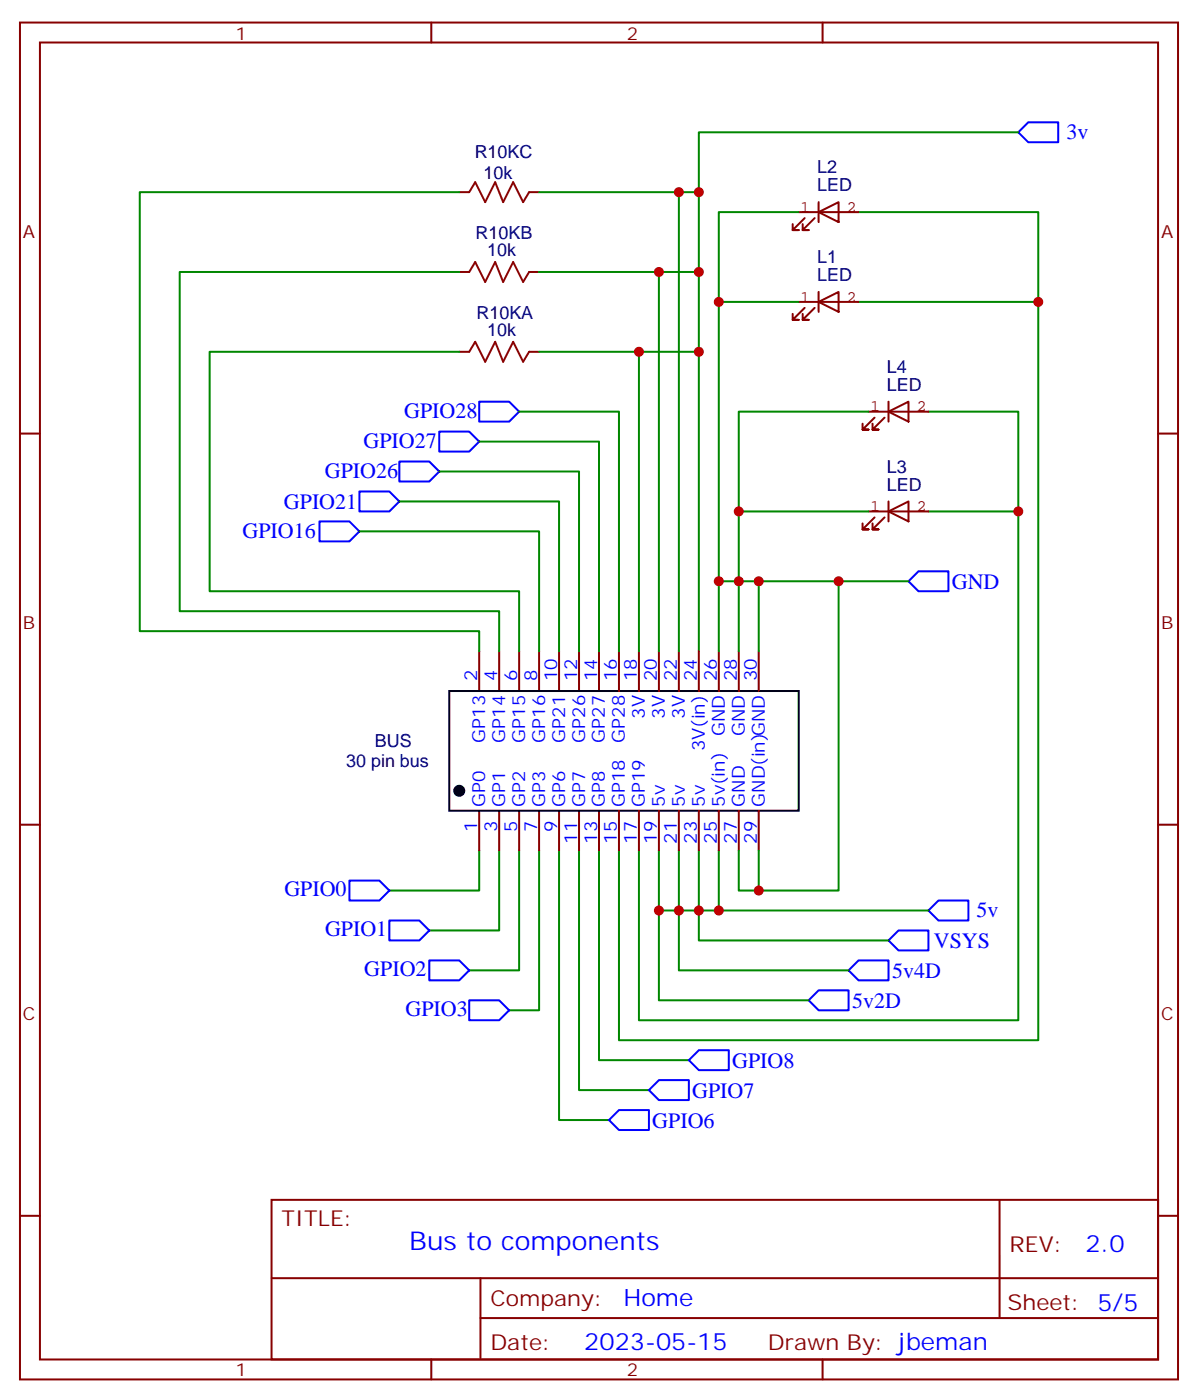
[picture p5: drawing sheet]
<svg xmlns="http://www.w3.org/2000/svg" width="212mm" height="248mm" viewBox="0 0 212 248" stroke-linecap="round" stroke-linejoin="round" font-family="sans-serif">
<g fill="none" stroke="#870000" stroke-width=".35">
<path d="M3.5 4h204.6v239.9h-204.6zM7.1 7.5h197.5v232.8h-197.5zM76.2 4v3.5M145.3 4v3.5M81.1 34h1.8M93.5 34h1.7M81.1 48.1h1.8M93.5 48.1h1.7M3.5 76.7h3.6M81.1 62.2h1.8M93.5 62.2h1.7M204.6 76.7h3.5"/>
<path d="M84.7 115.1v7.1M88.2 115.1v7.1M91.7 115.1v7.1M95.2 115.1v7.1M98.8 115.1v7.1M102.3 115.1v7.1M105.8 115.1v7.1M109.4 115.1v7.1M112.9 115.1v7.1M116.4 115.1v7.1M119.9 115.1v7.1M123.5 115.1v7.1"/>
<path d="M127 115.1v7.1M130.5 115.1v7.1M134.1 115.1v7.1M3.5 145.8h3.6M84.7 143.3v7.1M88.2 143.3v7.1M91.7 143.3v7.1M95.2 143.3v7.1M98.8 143.3v7.1M102.3 143.3v7.1M105.8 143.3v7.1M109.4 143.3v7.1"/>
<path d="M112.9 143.3v7.1M116.4 143.3v7.1M119.9 143.3v7.1M123.5 143.3v7.1M127 143.3v7.1M130.5 143.3v7.1M134.1 143.3v7.1M204.6 145.8h3.5M3.5 214.9h3.6M48 212.1h156.6v28.2h-156.6zM176.6 212.1v20.9M204.6 214.9h3.5"/>
<path d="M48 226h156.5M84.9 233h119.6M84.9 226v14.1M76.2 240.3v3.6M145.3 240.3v3.6"/>
</g>
<g fill="none" stroke="#00f" stroke-width=".35">
<path d="M179.9 23.4l1.8-1.8h5.3v3.6h-5.3zM77.6 76.3h5.3l1.8 1.8-1.8 1.7h-5.3zM84.7 71h5.3l1.7 1.8-1.7 1.7h-5.3zM56.4 92.2h5.3l1.8 1.7-1.8 1.8h-5.3zM63.5 86.9h5.3l1.8 1.8-1.8 1.7h-5.3zM70.6 81.6h5.2l1.8 1.8-1.8 1.7h-5.2zM160.5 102.8l1.8-1.8h5.3v3.5h-5.3zM61.7 155.7h5.3l1.8 1.7-1.8 1.8h-5.3zM68.8 162.7h5.3l1.7 1.8-1.7 1.8h-5.3zM75.8 169.8h5.3l1.8 1.8-1.8 1.7h-5.3zM82.9 176.8h5.3l1.8 1.8-1.8 1.8h-5.3zM142.9 176.8l1.7-1.7h5.3v3.5h-5.3z"/>
<path d="M151.7 169.8h5.3v3.5h-5.3l-1.8-1.7zM157 166.3l1.7-1.8h5.3v3.5h-5.3zM164 161l1.8-1.8h5.3v3.5h-5.3zM107.6 198l1.8-1.7h5.3v3.5h-5.3zM114.7 192.7l1.7-1.7h5.3v3.5h-5.3zM121.7 187.4l1.8-1.7h5.3v3.5h-5.3z"/>
</g>
<g fill="none" stroke="#008700" stroke-width=".35">
<path d="M81.1 34h-56.4v77.6h60v3.5M95.2 34h24.7v81.1M119.9 34h3.6M141.1 37.5h-14.1v77.6M151.7 37.5h31.7v15.9M179.9 23.4h-56.4v91.7M81.1 48.1h-49.4v60h56.5v7M95.2 48.1h21.2v67M116.4 48.1h7.1M127 53.4h14.1M151.7 53.4h31.7v130.5h-74v-33.5M81.1 62.2h-44.1v42.3h54.7v10.6"/>
<path d="M84.7 78.1h21.1v37M91.7 72.8h17.7v42.3M95.2 62.2h17.7v52.9M112.9 62.2h10.6M153.5 72.8h-23v42.3M164 72.8h15.9v17.6M63.5 93.9h31.7v21.2M70.6 88.7h28.2v26.4M77.6 83.4h24.7v31.7M130.5 90.4h23M164 90.4h15.9v90h-67v-30M127 102.8h7.1"/>
<path d="M148.2 102.8v54.6h-14.1v-7M160.5 102.8h-26.4v12.3M84.7 150.4v7h-15.9M88.2 150.4v14.1h-12.4M91.7 150.4v21.2h-8.8M95.2 150.4v28.2h-5.2M98.8 150.4v47.6h8.8M102.3 150.4v42.3h12.4M105.8 150.4v37h15.9M116.4 150.4v26.4h26.5M119.9 150.4v21.2h30M123.5 150.4v15.9h33.5"/>
<path d="M127 150.4v10.6h37M130.5 150.4v7h3.6M116.4 161h10.6"/>
</g>
<path d="M82.9 34l1.1-1.8 1.7 3.5 1.8-3.5 1.4 3.5 1.8-3.5 1.7 3.5 1.1-1.7M82.9 48.1l1.1-1.8 1.7 3.5 1.8-3.5 1.4 3.5 1.8-3.5 1.7 3.5 1.1-1.7M82.9 62.2l1.1-1.8 1.7 3.6 1.8-3.6 1.4 3.6 1.8-3.6 1.7 3.6 1.1-1.8" fill="none" stroke="#a10000" stroke-width=".35"/>
<g fill="none" stroke="#850000" stroke-width=".35">
<path d="M141.1 37.5h10.6M142.2 38.6l-2.1 2.1h1h-1v-1.1M143.9 38.6l-2.1 2.1h1.1h-1.1v-1.1M144.6 37.5l3.6-1.8v3.6zM144.6 35.7v3.6M141.1 53.4h10.6M142.2 54.4l-2.1 2.2h1h-1v-1.1M143.9 54.4l-2.1 2.2h1.1h-1.1v-1.1M144.6 53.4l3.6-1.8v3.5zM144.6 51.6v3.5M153.5 72.8h10.5M154.5 73.8l-2.1 2.2h1.1h-1.1v-1.1"/>
<path d="M156.3 73.8l-2.1 2.2h1h-1v-1.1M157 72.8l3.5-1.8v3.5zM157 71v3.5M153.5 90.4h10.5M154.5 91.5l-2.1 2.1h1.1h-1.1v-1.1M156.3 91.5l-2.1 2.1h1h-1v-1.1M157 90.4l3.5-1.7v3.5zM157 88.7v3.5"/>
</g>
<circle cx="81.1" cy="139.8" r=".88" fill="#000" stroke="#000" stroke-width=".35"/>
<path d="M79.4 122.2h61.7v21.1h-61.7z" fill="none" stroke="#000" stroke-width=".35"/>
<g fill="#c00">
<circle cx="183.4" cy="53.4" r=".88"/>
<circle cx="179.9" cy="90.4" r=".88"/>
<circle cx="127" cy="53.4" r=".88"/>
<circle cx="130.5" cy="90.4" r=".88"/>
<circle cx="130.5" cy="102.8" r=".88"/>
<circle cx="134.1" cy="102.8" r=".88"/>
<circle cx="127" cy="102.8" r=".88"/>
<circle cx="127" cy="161" r=".88"/>
<circle cx="123.5" cy="161" r=".88"/>
<circle cx="119.9" cy="161" r=".88"/>
<circle cx="116.4" cy="161" r=".88"/>
<circle cx="148.2" cy="102.8" r=".88"/>
<circle cx="134.1" cy="157.4" r=".88"/>
<circle cx="123.5" cy="34" r=".88"/>
<circle cx="119.9" cy="34" r=".88"/>
<circle cx="123.5" cy="48.1" r=".88"/>
<circle cx="116.4" cy="48.1" r=".88"/>
<circle cx="123.5" cy="62.2" r=".88"/>
<circle cx="112.9" cy="62.2" r=".88"/>
</g>
<text font-size="4.6" fill="#00f" x="72.3" y="220.9">Bus to components</text>
<g font-size="4.2" fill="#00f">
<text x="191.8" y="221.4">2.0</text>
<text x="110.2" y="230.9">Home</text>
<text x="103.2" y="238.8">2023-05-15</text>
</g>
<g font-size="3.9" fill="#00f">
<text x="188.4" y="24.6">3v</text>
<text x="71.4" y="73.9">GPIO28</text>
<text x="64.2" y="79.1">GPIO27</text>
<text x="50.2" y="89.9">GPIO21</text>
<text x="57.4" y="84.6">GPIO26</text>
<text x="42.9" y="95.2">GPIO16</text>
<text x="168.2" y="104.1">GND</text>
<text x="50.3" y="158.4">GPIO0</text>
<text x="57.4" y="165.5">GPIO1</text>
<text x="165" y="167.6">VSYS</text>
<text x="172.5" y="162.1">5v</text>
<text x="64.4" y="172.6">GPIO2</text>
<text x="157.6" y="172.9">5v4D</text>
<text x="71.6" y="179.7">GPIO3</text>
<text x="150.6" y="178.2">5v2D</text>
<text x="129.4" y="188.9">GPIO8</text>
<text x="122.3" y="194.1">GPIO7</text>
<text x="115.3" y="199.4">GPIO6</text>
</g>
<g font-size="3.9" fill="#800">
<text x="49.7" y="216.7">TITLE:</text>
<text x="178.4" y="221.4">REV:</text>
<text x="86.6" y="230.9">Company:</text>
<text x="178" y="231.5">Sheet: 5/5</text>
<text x="86.6" y="238.6">Date:</text>
<text x="135.7" y="238.7">Drawn By: jbeman</text>
</g>
<g font-size="3.2" fill="#800">
<text x="41.6" y="7">1</text>
<text x="110.8" y="7">2</text>
<text x="4.1" y="42.1">A</text>
<text x="205.1" y="42.1">A</text>
<text x="4.1" y="111.2">B</text>
<text x="205.1" y="111.2">B</text>
<text x="4.1" y="180.4">C</text>
<text x="205.1" y="180.4">C</text>
<text x="41.6" y="243.3">1</text>
<text x="110.8" y="243.3">2</text>
</g>
<g font-size="3.2" fill="#000080">
<text x="83.9" y="28">R10KC</text>
<text x="85.4" y="31.7">10k</text>
<text x="144.4" y="33.8">LED</text>
<text x="144.4" y="30.6">L2</text>
<text x="84" y="42.3">R10KB</text>
<text x="86.1" y="45.3">10k</text>
<text x="144.4" y="46.5">L1</text>
<text x="144.4" y="49.7">LED</text>
<text x="84.2" y="56.4">R10KA</text>
<text x="86.1" y="59.4">10k</text>
<text x="156.7" y="65.9">L4</text>
<text x="156.7" y="69.1">LED</text>
<text x="156.7" y="83.6">L3</text>
<text x="156.7" y="86.7">LED</text>
<text x="61.1" y="135.6">30 pin bus</text>
<text x="66.3" y="132.1">BUS</text>
</g>
<g font-size="3.2" fill="#00f">
<text x="84.3" y="120.4" transform="rotate(-90 84.3 120.4)">2</text>
<text x="87.8" y="120.4" transform="rotate(-90 87.8 120.4)">4</text>
<text x="91.4" y="120.4" transform="rotate(-90 91.4 120.4)">6</text>
<text x="94.9" y="120.4" transform="rotate(-90 94.9 120.4)">8</text>
<text x="98.4" y="120.4" transform="rotate(-90 98.4 120.4)">10</text>
<text x="102" y="120.4" transform="rotate(-90 102 120.4)">12</text>
<text x="105.5" y="120.4" transform="rotate(-90 105.5 120.4)">14</text>
<text x="109" y="120.4" transform="rotate(-90 109 120.4)">16</text>
<text x="112.5" y="120.4" transform="rotate(-90 112.5 120.4)">18</text>
<text x="116.1" y="120.4" transform="rotate(-90 116.1 120.4)">20</text>
<text x="119.6" y="120.4" transform="rotate(-90 119.6 120.4)">22</text>
<text x="123.1" y="120.4" transform="rotate(-90 123.1 120.4)">24</text>
<text x="126.6" y="120.4" transform="rotate(-90 126.6 120.4)">26</text>
<text x="130.2" y="120.4" transform="rotate(-90 130.2 120.4)">28</text>
<text x="133.7" y="120.4" transform="rotate(-90 133.7 120.4)">30</text>
<text x="85.7" y="131.3" transform="rotate(-90 85.7 131.3)">GP13</text>
<text x="89.3" y="131.3" transform="rotate(-90 89.3 131.3)">GP14</text>
<text x="92.8" y="131.3" transform="rotate(-90 92.8 131.3)">GP15</text>
<text x="96.3" y="131.3" transform="rotate(-90 96.3 131.3)">GP16</text>
<text x="99.8" y="131.3" transform="rotate(-90 99.8 131.3)">GP21</text>
<text x="103.4" y="131.3" transform="rotate(-90 103.4 131.3)">GP26</text>
<text x="106.9" y="131.3" transform="rotate(-90 106.9 131.3)">GP27</text>
<text x="110.4" y="131.3" transform="rotate(-90 110.4 131.3)">GP28</text>
<text x="113.9" y="127.1" transform="rotate(-90 113.9 127.1)">3V</text>
<text x="117.5" y="127.1" transform="rotate(-90 117.5 127.1)">3V</text>
<text x="121" y="127.1" transform="rotate(-90 121 127.1)">3V</text>
<text x="128.1" y="130.2" transform="rotate(-90 128.1 130.2)">GND</text>
<text x="131.6" y="130.2" transform="rotate(-90 131.6 130.2)">GND</text>
<text x="124.5" y="132.8" transform="rotate(-90 124.5 132.8)">3V(in)</text>
<text x="85.7" y="142.6" transform="rotate(-90 85.7 142.6)">GP0</text>
<text x="89.3" y="142.6" transform="rotate(-90 89.3 142.6)">GP1</text>
<text x="92.8" y="142.6" transform="rotate(-90 92.8 142.6)">GP2</text>
<text x="96.3" y="142.6" transform="rotate(-90 96.3 142.6)">GP3</text>
<text x="99.8" y="142.6" transform="rotate(-90 99.8 142.6)">GP6</text>
<text x="103.4" y="142.6" transform="rotate(-90 103.4 142.6)">GP7</text>
<text x="106.9" y="142.6" transform="rotate(-90 106.9 142.6)">GP8</text>
<text x="110.4" y="142.6" transform="rotate(-90 110.4 142.6)">GP18</text>
<text x="113.9" y="142.6" transform="rotate(-90 113.9 142.6)">GP19</text>
<text x="117.5" y="142.6" transform="rotate(-90 117.5 142.6)">5v</text>
<text x="121" y="142.6" transform="rotate(-90 121 142.6)">5v</text>
<text x="124.5" y="142.6" transform="rotate(-90 124.5 142.6)">5v</text>
<text x="128.1" y="142.6" transform="rotate(-90 128.1 142.6)">5v(in)</text>
<text x="131.6" y="142.6" transform="rotate(-90 131.6 142.6)">GND</text>
<text x="135.1" y="142.6" transform="rotate(-90 135.1 142.6)">GND(in)GND</text>
<text x="84.3" y="147.1" transform="rotate(-90 84.3 147.1)">1</text>
<text x="87.8" y="147.1" transform="rotate(-90 87.8 147.1)">3</text>
<text x="91.4" y="147.1" transform="rotate(-90 91.4 147.1)">5</text>
<text x="94.9" y="147.1" transform="rotate(-90 94.9 147.1)">7</text>
<text x="98.4" y="147.1" transform="rotate(-90 98.4 147.1)">9</text>
<text x="102" y="149.1" transform="rotate(-90 102 149.1)">11</text>
<text x="105.5" y="149.1" transform="rotate(-90 105.5 149.1)">13</text>
<text x="109" y="149.1" transform="rotate(-90 109 149.1)">15</text>
<text x="112.5" y="149.1" transform="rotate(-90 112.5 149.1)">17</text>
<text x="116.1" y="149.1" transform="rotate(-90 116.1 149.1)">19</text>
<text x="119.6" y="149.1" transform="rotate(-90 119.6 149.1)">21</text>
<text x="123.1" y="149.1" transform="rotate(-90 123.1 149.1)">23</text>
<text x="126.6" y="149.1" transform="rotate(-90 126.6 149.1)">25</text>
<text x="130.2" y="149.1" transform="rotate(-90 130.2 149.1)">27</text>
<text x="133.7" y="149.1" transform="rotate(-90 133.7 149.1)">29</text>
</g>
<g font-size="2.8" fill="#840000">
<text x="141.5" y="37.5">1</text>
<text x="149.6" y="37.5">2</text>
<text x="141.5" y="53.3">1</text>
<text x="149.6" y="53.3">2</text>
<text x="153.8" y="72.7">1</text>
<text x="162" y="72.7">2</text>
<text x="153.8" y="90.4">1</text>
<text x="162" y="90.4">2</text>
</g>
</svg>
